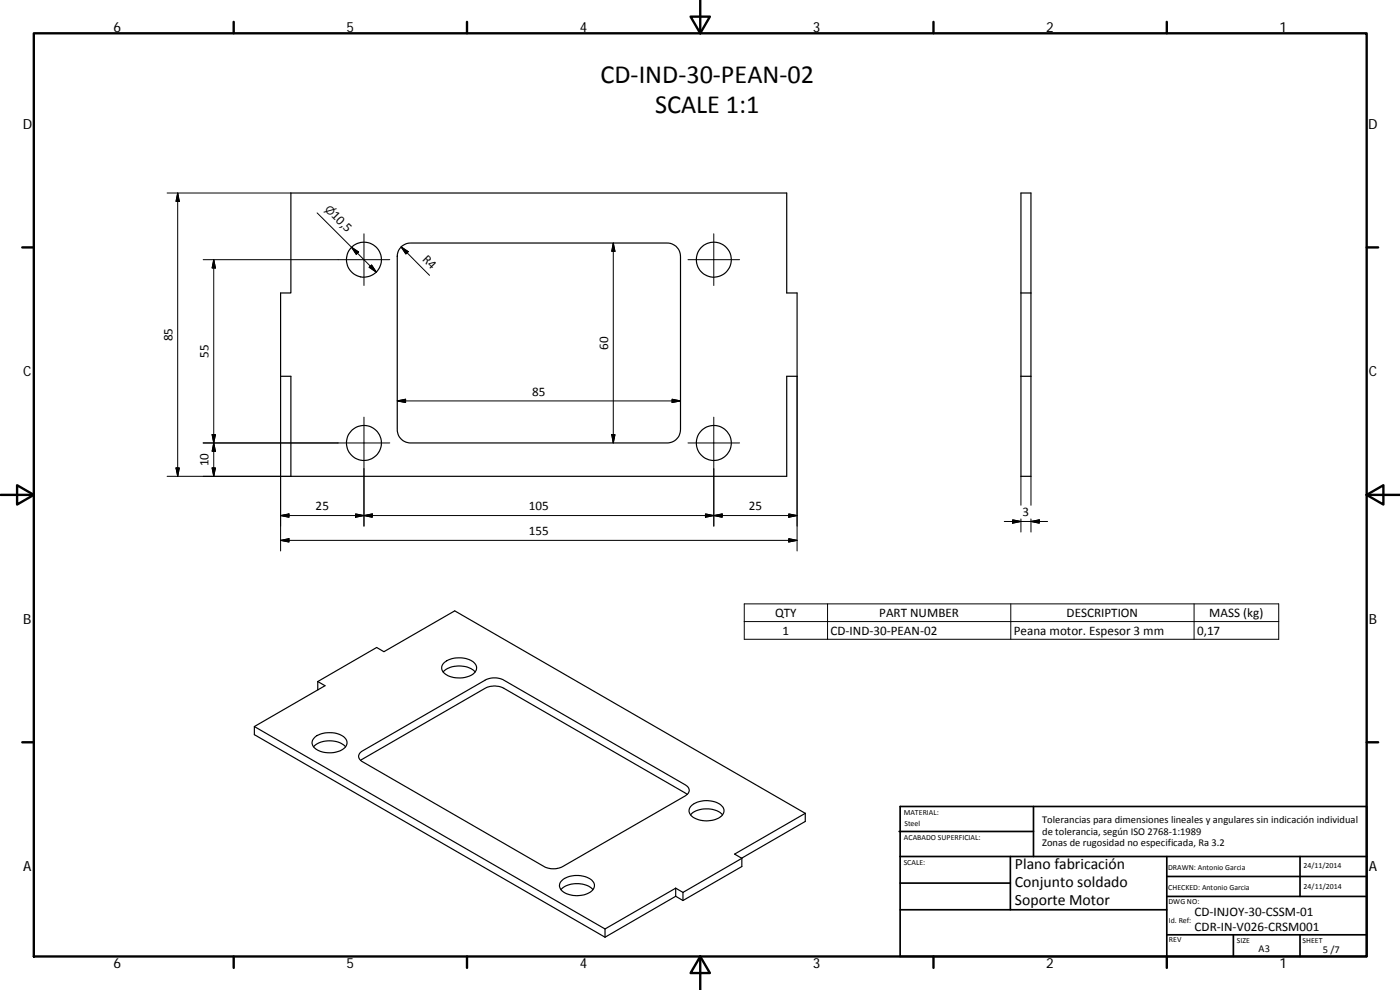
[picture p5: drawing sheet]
<svg xmlns="http://www.w3.org/2000/svg" width="420mm" height="297mm" viewBox="0 0 420 297" stroke-linecap="round" stroke-linejoin="round" font-family="sans-serif">
<g fill="none" stroke="#000" stroke-width=".36">
<path d="M87.3 57.9h148.8v30h3.1v25h-3.1v30h-148.8v-30h-3.1v-25h3.1zM306.4 57.9h3v85h-3zM120.6 73.9l1.2-.7 1.4-.3h77a4 4 0 0 1 4 4v52a4 4 0 0 1-4 4h-77a4 4 0 0 1-4-4v-52l.3-1.4zM306.4 87.9h3M306.4 112.9h3M133.1 199a7.4 7.4 0 0 1 9.4 .1 2.23 2.23 0 0 1-1.2 3.5 7.5 7.5 0 0 1-8.4-1.1 1.94 1.94 0 0 1 .2-2.5zM76.3 218l105.3 60.7M95.4 204.5l17.6-10.2 2.2 1.2 21.3-12.2 105.2 60.7M95.4 204.5l2.1 1.2-21.2 12.3v2.4l105.3 60.8M95.4 204.5v2.5M133 201.6a7.3 7.3 0 0 1 9.6 0M94.1 224.1a7.3 7.3 0 0 1 9.6 0"/>
<path d="M94.5 221.2a7.6 7.6 0 0 1 9.1 .4 2.25 2.25 0 0 1-1.2 3.5 7.4 7.4 0 0 1-8.4-1.1 1.98 1.98 0 0 1 .5-2.8zM108 226l.5-.5 37.1-21.4a6 6 0 0 1 5.6 0l54.5 31.4a1.74 1.74 0 0 1 1.2 1.6 1.74 1.74 0 0 1-1.2 1.7l-36.8 21.2a6.2 6.2 0 0 1-5.6 0l-54.5-31.4a1.68 1.68 0 0 1-.8-2.6zM108.2 228.2l37.4-21.7a6 6 0 0 1 5.6 0l55 31.9M207.2 244.5a7.3 7.3 0 0 1 9.6 0M207.6 241.6a7.3 7.3 0 0 1 9.4 .7 2.5 2.5 0 0 1-1.9 3.4 7.4 7.4 0 0 1-7.9-1.3 1.95 1.95 0 0 1 .4-2.8zM222.6 257.5v2.5l-17.6 10.2M222.6 257.5l-17.6 10.3M241.7 244v2.5l-19.1 11M241.7 244l-21.2 12.3 2.1 1.2M168.3 266.9a7.3 7.3 0 0 1 9.6 0M168.5 264.4a7.2 7.2 0 0 1 9.6 .3 2.5 2.5 0 0 1-1.9 3.5 7.4 7.4 0 0 1-7.9-1.4 1.89 1.89 0 0 1 .2-2.4zM181.6 278.7v2.5"/>
<path d="M202.8 268.9l2.2 1.3M202.8 266.5l2.2 1.3M202.8 266.5v2.4M202.8 268.9l-21.2 12.3M202.8 266.5l-21.2 12.2M205 267.8v2.4"/>
<circle cx="109.2" cy="77.9" r="5.2"/>
<circle cx="214.2" cy="77.9" r="5.2"/>
<circle cx="109.2" cy="132.9" r="5.2"/>
<circle cx="214.2" cy="132.9" r="5.2"/>
</g>
<g fill="none" stroke="#000" stroke-width=".71">
<path d="M10.1 10h400.1v277h-400.1zM70.1 6.6v3.4M140.2 6.6v3.4M207.3 5h5.8l-2.9 5zM210.2 0v10M280.2 6.6v3.4M350.2 6.6v3.4M6.7 74.2h3.4M410.2 74.2h3.4M.2 148.5h9.9M5.1 145.6l5 2.9-5 2.9zM410.2 148.5l5-2.9v5.8z"/>
<path d="M410.2 148.5h9.9M6.7 222.7h3.4M410.2 222.7h3.4M70.1 287v3.4M140.2 287v3.4M210.2 287l2.9 5h-5.8zM210.2 287v10M280.2 287v3.4M350.2 287v3.4"/>
</g>
<g fill="none" stroke="#000" stroke-width=".51">
<path d="M269.8 249.5h40.4M270.1 257h140.1M270.1 242h140.1v45h-140.1zM303.2 257v16M310.2 242v15M350.2 257v30M390.2 257v12M270.1 273h80.1M270.1 265h33.1M350.2 269h60M350.2 263h60M350.2 280.5h60"/>
<path d="M370.2 280.5v6.5M390.2 280.5v6.5"/>
</g>
<g fill="none" stroke="#000" stroke-width=".3">
<path d="M50.2 57.9h37.1M53.3 57.9v85M53.3 57.9l.5 2.5h-1zM61 77.9h56M64.1 77.9v65M64.1 77.9l.6 2.5h-1zM95.2 63.9l17.7 17.7M105.5 74.2l2.1 1.4-.7 .7zM109.2 70.1v15.6M120.4 74.1l8.5 8.5M120.4 74.1l2.1 1.4-.7 .7zM184.1 72.9v60"/>
<path d="M184.1 72.9l.5 2.5h-1zM206.5 77.9h15.5M214.2 70.1v15.6M110.8 80.2l.7-.7 1.4 2.1zM84.2 112.9v52.4M201.7 119.8l2.5 .5-2.5 .5zM239.2 112.9v52.4M61 132.9h56M63.7 130.4h1l-.6 2.5zM64.1 132.9l.6 2.5h-1zM109.2 125.2v32.7M119.2 120.3l2.5-.5v1z"/>
<path d="M119.2 120.3h85M183.6 130.4h1l-.5 2.5zM206.5 132.9h15.5M214.2 125.2v32.7M50.2 142.9h37.1M52.8 140.4h1l-.5 2.5zM63.7 140.4h1l-.6 2.5zM84.2 154.7l2.5-.5v1zM84.2 154.7h155M106.7 154.2l2.5 .5-2.5 .5zM109.2 154.7l2.5-.5v1zM211.7 154.2l2.5 .5-2.5 .5z"/>
<path d="M214.2 154.7l2.5-.5v1zM236.7 154.2l2.5 .5-2.5 .5zM301.4 156.5h13M303.9 156l2.5 .5-2.5 .5zM306.4 142.9v8.7M306.4 155.7v3.9M309.4 156.5l2.5-.5v1zM309.4 142.9v8.7M309.4 155.7v3.9M84.2 162.1l2.5-.5v1zM84.2 162.1h155M236.7 161.6l2.5 .5-2.5 .5z"/>
<path d="M223.4 181.2h160.4v10.6h-160.4zM223.4 186.5h160.4M248.4 181.2v10.6M303.3 181.2v10.6M358.4 181.2v10.6"/>
</g>
<g fill="#000" stroke="#000" stroke-width=".3">
<path d="M53.3 57.9l.5 2.5h-1zM105.5 74.2l2.1 1.4-.7 .7zM120.4 74.1l2.1 1.4-.7 .7zM184.1 72.9l.5 2.5h-1zM64.1 77.9l.6 2.5h-1zM110.8 80.2l.7-.7 1.4 2.1zM119.2 120.3l2.5-.5v1zM63.7 130.4h1l-.6 2.5zM64.1 132.9l.6 2.5h-1zM183.6 130.4h1l-.5 2.5zM201.7 119.8l2.5 .5-2.5 .5zM52.8 140.4h1l-.5 2.5z"/>
<path d="M63.7 140.4h1l-.6 2.5zM84.2 154.7l2.5-.5v1zM106.7 154.2l2.5 .5-2.5 .5zM109.2 154.7l2.5-.5v1zM211.7 154.2l2.5 .5-2.5 .5zM214.2 154.7l2.5-.5v1zM236.7 154.2l2.5 .5-2.5 .5zM303.9 156l2.5 .5-2.5 .5zM309.4 156.5l2.5-.5v1zM84.2 162.1l2.5-.5v1zM236.7 161.6l2.5 .5-2.5 .5z"/>
</g>
<g font-size="7.9">
<text x="180.2" y="24.9">CD‐IND‐30‐PEAN‐02</text>
<text x="196.6" y="33.9">SCALE 1:1</text>
</g>
<g font-size="4.7">
<text x="304.6" y="260.8">Plano fabricación</text>
<text x="304.6" y="266.2">Conjunto soldado</text>
<text x="304.6" y="271.6">Soporte Motor</text>
</g>
<g font-size="4.2">
<text x="34" y="9.6">6</text>
<text x="104" y="9.6">5</text>
<text x="174" y="9.6">4</text>
<text x="244" y="9.6">3</text>
<text x="314" y="9.6">2</text>
<text x="384" y="9.6">1</text>
<text x="6.8" y="38.7">D</text>
<text x="410.6" y="38.7">D</text>
<text x="7" y="112.9">C</text>
<text x="410.8" y="112.9">C</text>
<text x="7" y="187.1">B</text>
<text x="410.8" y="187.1">B</text>
<text x="7" y="261.3">A</text>
<text x="410.8" y="261.3">A</text>
<text x="34" y="290.4">6</text>
<text x="104" y="290.4">5</text>
<text x="174" y="290.4">4</text>
<text x="244" y="290.4">3</text>
<text x="314" y="290.4">2</text>
<text x="384" y="290.4">1</text>
</g>
<g font-size="3.9">
<text x="99.2" y="64.9" transform="rotate(45 99.2 64.9)">10,5</text>
<text x="126.6" y="78.1" transform="rotate(45 126.6 78.1)">R4</text>
<text x="51.8" y="102.4" transform="rotate(-90 51.8 102.4)">85</text>
<text x="62.6" y="107.4" transform="rotate(-90 62.6 107.4)">55</text>
<text x="182.5" y="104.9" transform="rotate(-90 182.5 104.9)">60</text>
<text x="159.7" y="118.7">85</text>
<text x="62.6" y="139.9" transform="rotate(-90 62.6 139.9)">10</text>
<text x="94.7" y="153.1">25</text>
<text x="158.7" y="153.1">105</text>
<text x="224.7" y="153.1">25</text>
<text x="306.9" y="154.9">3</text>
<text x="158.7" y="160.6">155</text>
<text x="232.6" y="185.1">QTY</text>
<text x="263.9" y="185.1">PART NUMBER</text>
<text x="320.1" y="185.1">DESCRIPTION</text>
<text x="362.9" y="185.2">MASS (kg)</text>
<text x="234.8" y="190.4">1</text>
<text x="249.2" y="190.4">CD‐IND‐30‐PEAN‐02</text>
<text x="304.2" y="190.4">Peana motor. Espesor 3 mm</text>
<text x="359.3" y="190.4">0,17</text>
<text x="358.5" y="274.9">CD‐INJOY‐30‐CSSM‐01</text>
<text x="358.5" y="279.4">CDR‐IN‐V026‐CRSM001</text>
</g>
<text font-size="3.3" x="97.3" y="62.9" transform="rotate(45 97.3 62.9)">⌀</text>
<g font-size="3.1">
<text x="312.8" y="246.8">Tolerancias para dimensiones lineales y angulares sin indicación individual</text>
<text x="312.8" y="250.4">de tolerancia, según ISO 2768‐1:1989</text>
<text x="312.8" y="254">Zonas de rugosidad no especificada, Ra 3.2</text>
<text x="377.7" y="285.6">A3</text>
<text x="397" y="285.9">5 /7</text>
</g>
<g font-size="2.4">
<text x="271.2" y="244.4">MATERIAL:</text>
<text x="271.3" y="251.9">ACABADO SUPERFICIAL:</text>
<text x="271.4" y="247.9">Steel</text>
<text x="271.2" y="259.7">SCALE:</text>
<text x="350.6" y="260.9">DRAWN: Antonio Garcia</text>
<text x="391.2" y="260.6">24/11/2014</text>
<text x="350.6" y="267">CHECKED: Antonio Garcia</text>
<text x="391.2" y="266.6">24/11/2014</text>
<text x="350.7" y="271.4">DWG NO:</text>
<text x="350.8" y="276.8">Id. Ref:</text>
<text x="350.8" y="282.8">REV</text>
<text x="371.2" y="282.9">SIZE</text>
<text x="390.9" y="282.9">SHEET</text>
</g>
</svg>
